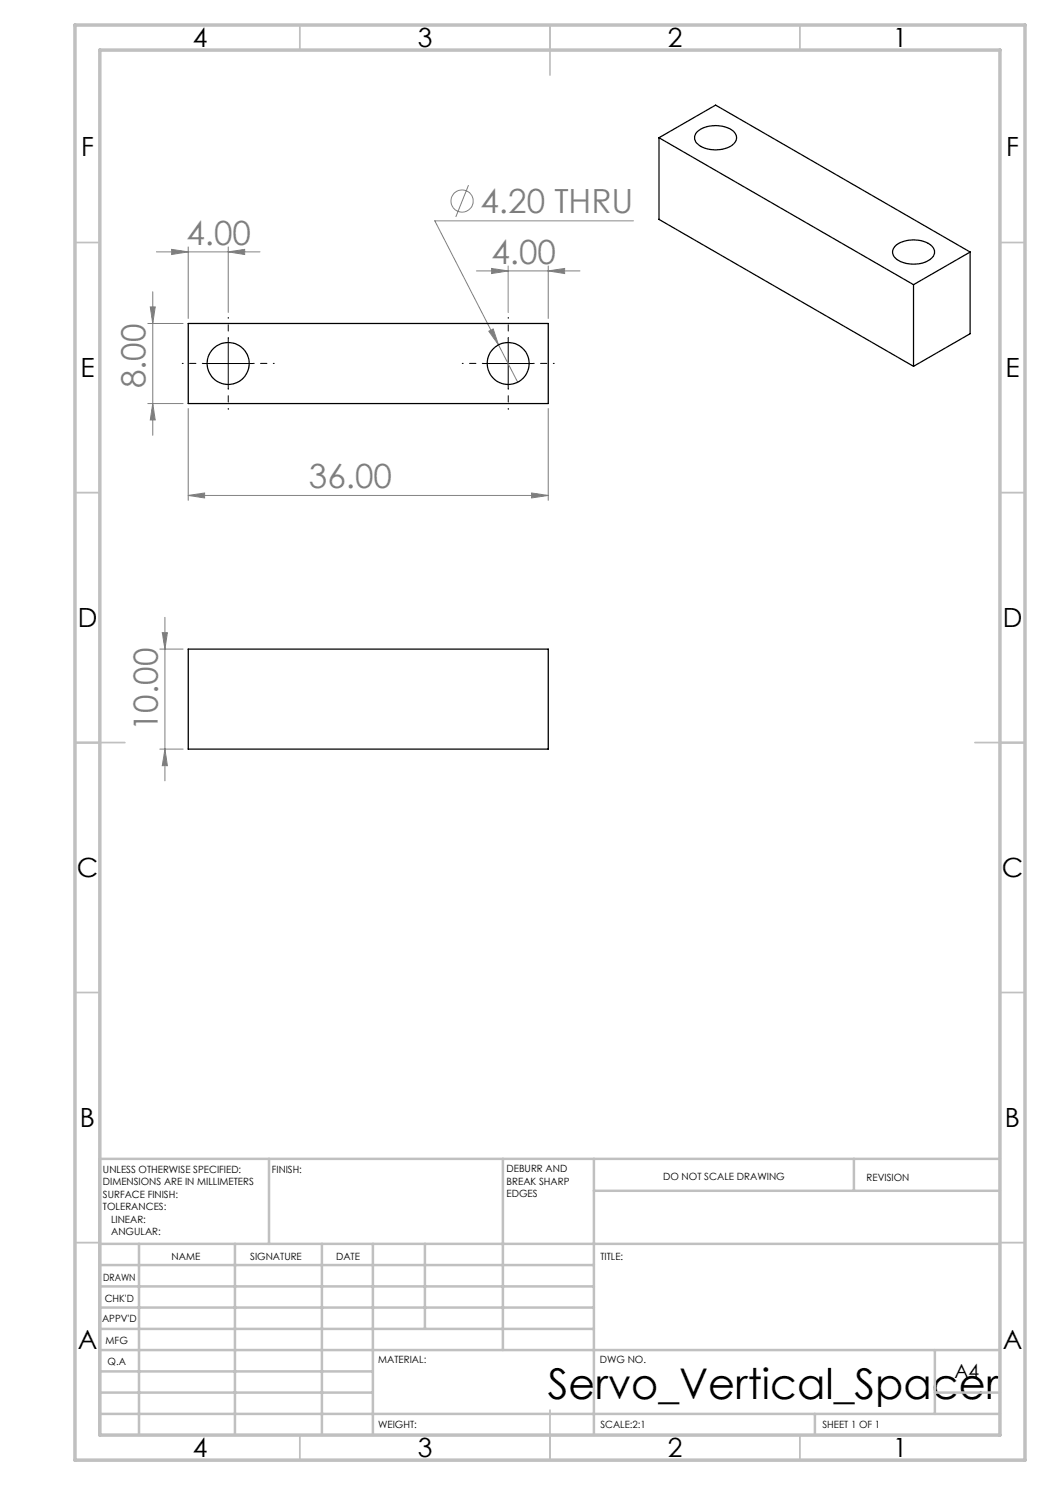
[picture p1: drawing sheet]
<svg xmlns="http://www.w3.org/2000/svg" width="210mm" height="297mm" viewBox="0 0 210 297" stroke-linecap="round" stroke-linejoin="round" font-family="sans-serif">
<g fill="none" stroke="#808080" stroke-width=".2">
<path d="M93.7 37l-2.5 6.4M30.6 58.3v28.8M31.3 50.4h20.7M34.3 49.9l3.3 .5-3.3 .5zM37.6 49.4v14.3M45.6 50.4l3.3-.5v1zM45.6 49.4v13.1M95.3 54.2h20.7M98.3 53.7l3.3 .5-3.3 .5zM101.6 53.2v9.3M109.6 54.2l3.3-.5v1zM109.6 53.2v10.5"/>
<path d="M126.7 44.2h-39.7l16.5 32.2M29.6 64.7h7M30.1 61.4h.9l-.4 3.3zM97.8 66.2l.8-.4 1.1 3.2zM29.6 80.7h7M30.6 80.7l.4 3.3h-.9zM37.6 99.1l3.3-.5v1zM37.6 81.7v18.4M37.6 99.1h72M106.3 98.6l3.3 .5-3.3 .5zM109.6 81.7v18.4M32 129.8h4.6"/>
<path d="M32.5 126.5h1l-.5 3.3zM33 123.5v32.7M32 149.8h4.6M33 149.8l.5 3.3h-1z"/>
<circle cx="92.4" cy="40.2" r="2.23"/>
</g>
<path d="M40.6 72.7h-4.2M45.6 67.7v-4.2M45.6 77.7v4.2M50.6 72.7h4.2M96.6 72.7h-4.2M101.6 67.7v-4.2M101.6 77.7v4.2M106.6 72.7h4.2" fill="none" stroke="#000" stroke-width=".2" stroke-dasharray="15.2 1.3 1.3 1.3" stroke-dashoffset="15"/>
<path d="M40.6 72.7h10M45.6 67.7v10M96.6 72.7h10M101.6 67.7v10" fill="none" stroke="#000" stroke-width=".2"/>
<g fill="none" stroke="#c0c0c0" stroke-width=".35">
<path d="M60 5v5M110 5v10M160 5v5M15 48.5h5M200 48.5h5M15 98.5h5M200 98.5h5M15 148.5h10M195 148.5h10M15 198.5h5M200 198.5h5M15 248.5h5"/>
<path d="M200 248.5h5M60 287v5M110 282v10M160 287v5"/>
</g>
<g fill="none" stroke="#c0c0c0" stroke-width=".5">
<path d="M53.8 231.8v17M100.6 231.8v38.2M118.8 231.8v55.2M118.8 238.2h81.2M170.8 231.8v6.4M200 231.8h-180v55.2M20 248.8h180M20 257.3h98.8M20 253h98.8M27.8 248.8v38.2M47 248.8v38.2M64.4 248.8v38.2"/>
<path d="M74.6 248.8v38.2M85 248.8v17M20 265.8h98.8M20 261.5h98.8M20 278.5h54.6M20 274.3h54.6M20 270h180M187 278.5h13M187 270v12.8M20 282.8h180M163 282.8v4.2"/>
</g>
<path d="M15 5h190v287h-190zM20 10h180v277h-180z" fill="none" stroke="#c0c0c0" stroke-width=".7"/>
<g fill="#808080">
<path d="M97.8 66.2l1.9 2.8-1.1-3.2zM34.3 49.9l3.3 .5-3.3 .5zM45.6 50.4l3.3-.5v1zM98.3 53.7l3.3 .5-3.3 .5zM109.6 54.2l3.3-.5v1z"/>
<path d="M37.6 99.1l3.3-.5v1zM106.3 98.6l3.3 .5-3.3 .5z"/>
<path d="M30.1 61.4h.9l-.4 3.3zM30.6 80.7l.4 3.3h-.9zM32.5 126.5h1l-.5 3.3zM33 149.8l.5 3.3h-1z"/>
</g>
<g fill="none" stroke="#000" stroke-width=".25">
<path d="M131.8 27.5l11.3-6.5 50.9 29.4M131.8 27.5l50.9 29.4M131.8 27.5v16.4l50.9 29.4M139.6 26.2a6 6 0 0 1 7.3 .3 1.75 1.75 0 0 1-.8 2.8 6.3 6.3 0 0 1-6.8-.7 1.65 1.65 0 0 1 .3-2.4zM179.1 49.1a6 6 0 0 1 7.4 .3 1.68 1.68 0 0 1-.8 2.7 6.1 6.1 0 0 1-6.8-.6 1.6 1.6 0 0 1 .2-2.4zM182.7 56.9v16.4M194 50.4l-11.3 6.5M194 50.4v16.3l-11.3 6.6M37.6 64.7h72v16h-72zM37.6 129.8h72v20h-72z"/>
<circle cx="45.6" cy="72.7" r="4.2"/>
<circle cx="101.6" cy="72.7" r="4.2"/>
</g>
<text font-size="8.5" x="109.6" y="279.7">Servo_Vertical_Spacer</text>
<g font-size="6.7" fill="#808080">
<text x="96.1" y="42.6">4.20 THRU</text>
<text x="37.3" y="48.9">4.00</text>
<text x="98.3" y="52.7">4.00</text>
<text x="29.1" y="77.6" transform="rotate(-90 29.1 77.6)">8.00</text>
<text x="61.8" y="97.6">36.00</text>
<text x="31.5" y="146.2" transform="rotate(-90 31.5 146.2)">10.00</text>
</g>
<g font-size="5.3">
<text x="38.5" y="9.5">4</text>
<text x="83.5" y="9.5">3</text>
<text x="133.6" y="9.5">2</text>
<text x="178.6" y="9.5">1</text>
<text x="16.2" y="31.2">F</text>
<text x="201.2" y="31.2">F</text>
<text x="16.1" y="75.5">E</text>
<text x="201.1" y="75.5">E</text>
<text x="15.5" y="125.5">D</text>
<text x="200.5" y="125.5">D</text>
<text x="15.4" y="175.5">C</text>
<text x="200.4" y="175.5">C</text>
<text x="16" y="225.5">B</text>
<text x="201" y="225.5">B</text>
<text x="15.5" y="269.8">A</text>
<text x="200.5" y="269.8">A</text>
<text x="38.5" y="291.5">4</text>
<text x="83.5" y="291.5">3</text>
<text x="133.6" y="291.5">2</text>
<text x="178.6" y="291.5">1</text>
</g>
<text font-size="3.9" x="190.9" y="275.5">A4</text>
<g font-size="2">
<text x="20.6" y="234.6">UNLESS OTHERWISE SPECIFIED:</text>
<text x="20.6" y="237.1">DIMENSIONS ARE IN MILLIMETERS</text>
<text x="20.6" y="239.6">SURFACE FINISH:</text>
<text x="54.4" y="234.6">FINISH:</text>
<text x="101.3" y="234.5">DEBURR AND</text>
<text x="101.3" y="237">BREAK SHARP</text>
<text x="101.3" y="239.5">EDGES</text>
<text x="132.6" y="236">DO NOT SCALE DRAWING</text>
<text x="173.3" y="236.2">REVISION</text>
<text x="20.6" y="242.1">TOLERANCES:</text>
<text x="22.2" y="244.6">LINEAR:</text>
<text x="22.2" y="247.1">ANGULAR:</text>
<text x="34.3" y="252">NAME</text>
<text x="50" y="251.9">SIGNATURE</text>
<text x="67.2" y="251.9">DATE</text>
<text x="120.1" y="251.9">TITLE:</text>
<text x="20.6" y="256.1">DRAWN</text>
<text x="20.9" y="260.3">CHK'D</text>
<text x="20.4" y="264.4">APPV'D</text>
<text x="21.1" y="268.8">MFG</text>
<text x="21.5" y="273">Q.A</text>
<text x="75.6" y="272.5">MATERIAL:</text>
<text x="120" y="272.5">DWG NO.</text>
<text x="75.6" y="285.5">WEIGHT:</text>
<text x="120.1" y="285.6">SCALE:2:1</text>
<text x="164.5" y="285.6">SHEET 1 OF 1</text>
</g>
</svg>
